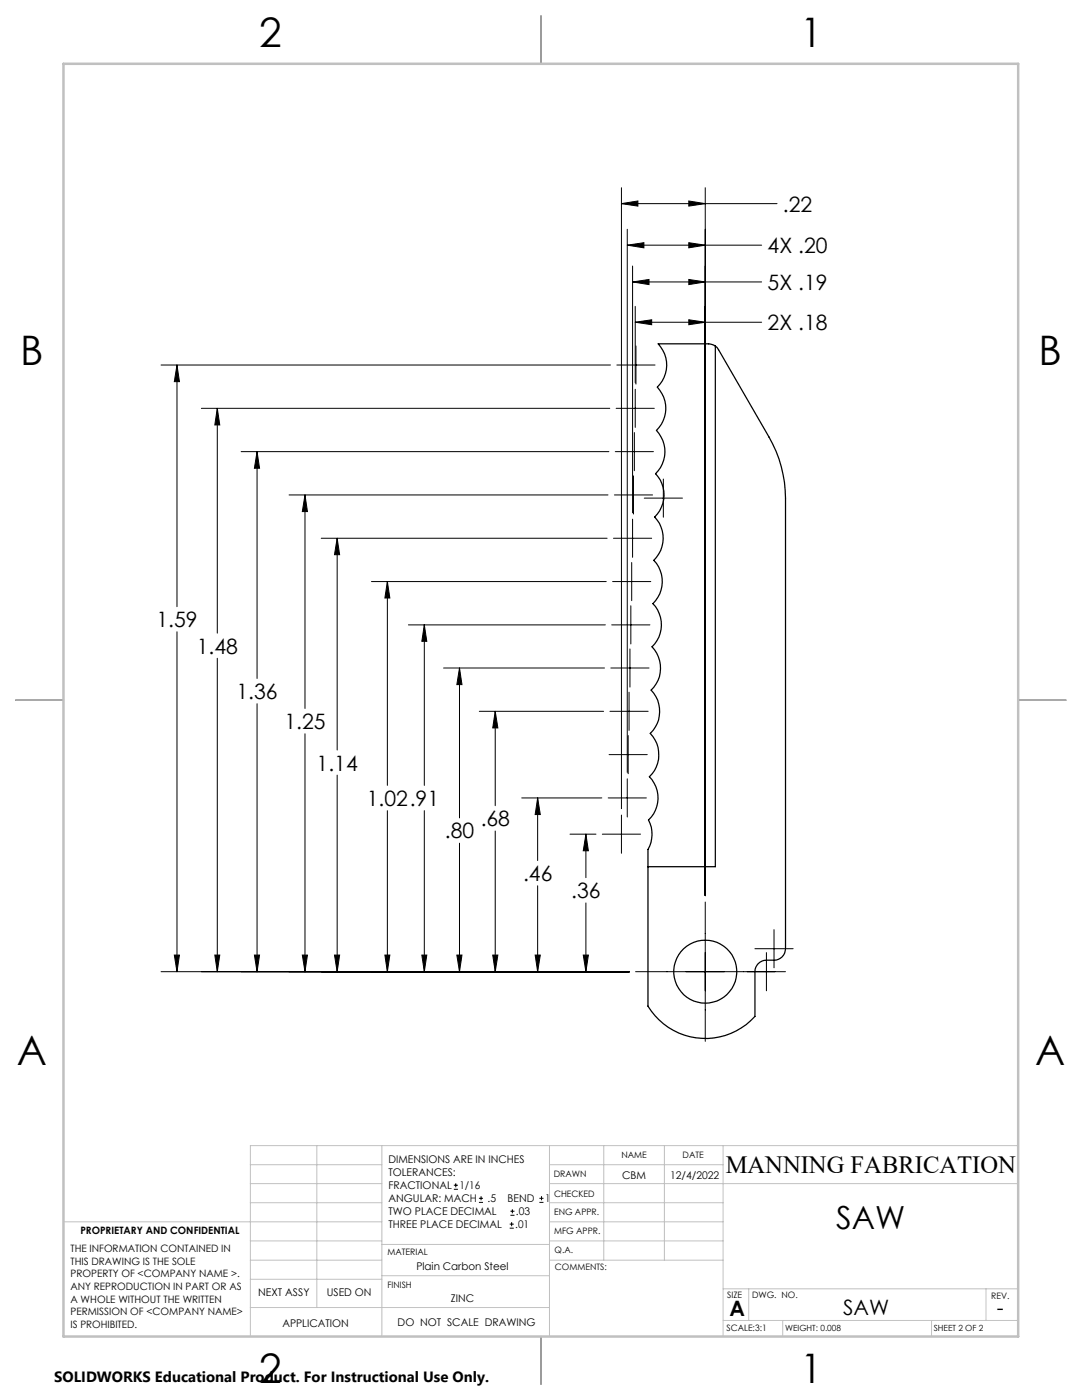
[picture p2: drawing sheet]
<svg xmlns="http://www.w3.org/2000/svg" width="216mm" height="279mm" viewBox="0 0 216 279" stroke-linecap="round" stroke-linejoin="round" font-family="sans-serif">
<g fill="none" stroke="#000" stroke-width=".25">
<path d="M108 3.2v9.5M131.3 68.6h10.1a2.34 2.34 0 0 1 2 1.2l10.1 17.4a24.7 24.7 0 0 1 3.2 12.2v89.9a2.29 2.29 0 0 1-2.3 2.3 3.5 3.5 0 0 0-3.1 .7 2.31 2.31 0 0 0-.7 1.6v8.9a13.4 13.4 0 0 1-21.3-2v-31.3a6.1 6.1 0 0 0 .1-5.8 6 6 0 0 0 .2-8.7 6.1 6.1 0 0 0 .2-8.6 6.1 6.1 0 0 0 .1-8.7 6.1 6.1 0 0 0 .2-8.6 6.1 6.1 0 0 0 .2-8.6 6.1 6.1 0 0 0 .2-8.7 6.1 6.1 0 0 0 .1-8.6 6.1 6.1 0 0 0 .2-8.7 6.1 6.1 0 0 0 .2-8.6 6.1 6.1 0 0 0 .2-8.6 6.1 6.1 0 0 0 .1-8.7zM142.7 69v104h-13.4M3.1 139.7h9.6M203.2 139.7h9.5M108 266.7v9.6"/>
<circle cx="140.7" cy="193.9" r="6.3"/>
</g>
<g fill="none" stroke="#000" stroke-width=".2">
<path d="M124 37.5v123.9M140.7 37.5v141.3M124 40.6h31M124 40.6l3.3-.5v1zM125.2 48.9l3.3-.5v1.1zM125.2 45.8v108.4M125.2 48.9h26.8M126.2 56.3l3.3-.5v1zM126.2 53.1v49.2M126.2 56.3h25.8M137.4 40.1l3.3 .5-3.3 .5zM137.4 48.4l3.3 .5-3.3 .6z"/>
<path d="M137.4 55.8l3.3 .5-3.3 .5zM32.1 72.8h89.7M35.3 72.8l.5 3.4h-1zM35.3 72.8v48.3M123.1 72.8h7.6M126.8 64.3l3.2-.5v1zM126.8 61.1v15.3M126.8 64.3h25.2M126.8 77.7v7.6M126.9 69v7.7M137.4 63.8l3.3 .5-3.3 .5zM40.2 81.5h81.5"/>
<path d="M43.4 81.5l.5 3.3h-1zM43.4 81.5v44.9M48.1 90.1h73.4M51.3 90.1l.5 3.4h-1zM51.3 90.1v45.3M57.7 98.8h63.6M60.9 98.8l.4 3.3h-1zM60.9 98.8v42.6M122.6 98.8h7.6M122.8 90.1h7.6M122.9 81.5h7.7M126.4 95v7.6"/>
<path d="M126.6 86.3v7.6M128.6 99.4h7.6M132.4 95.6v7.6M64.1 107.4h57M67.3 107.4v42.3M67.3 107.4l.5 3.3h-1.1zM74.1 116.1h46.9M77.3 116.1l.5 3.2h-1zM77.3 116.1v40.6M122.2 116.1h7.7M122.4 107.4h7.6M126 112.3v7.6"/>
<path d="M126.2 103.6v7.6M35.3 126.1v67.8M43.4 131.4v62.5M81.5 124.7h39.3M84.7 124.7v32M84.7 124.7l.5 3.3h-1zM88.5 133.3h32.1M91.7 133.3l.5 3.3h-1zM91.7 133.3v29.9M121.9 133.3h7.6M122.1 124.7h7.6M125.5 138.1v7.7"/>
<path d="M125.7 129.5v7.6M125.9 120.9v7.6M51.3 140.4v53.5M60.9 146.4v47.5M67.3 154.7v39.2M95.6 142h24.8M98.8 142v18.8M98.8 142l.5 3.3h-1zM104.1 159.2h16M107.3 159.2l.5 3.4h-1zM107.3 159.2v12.5M121.4 159.2h7.6"/>
<path d="M121.5 150.6h7.7M121.7 142h7.6M125.2 155.4v7.7M125.3 146.8v7.6M77.3 161.8v32.1M84.7 161.8v32.1M91.7 168.3v25.6M98.8 165.8v28.1M107.3 176.8v17.1M113.7 166.5h5.2M116.9 166.5l.5 3.3h-1zM116.9 166.5v8.7"/>
<path d="M120.2 166.5h7.6M124 162.7v7.6M32.1 193.9h93.5M34.8 190.6h1l-.5 3.3zM42.9 190.6h1l-.5 3.3zM50.8 190.6h1l-.5 3.3zM60.3 190.6h1l-.4 3.3zM66.7 190.6h1.1l-.5 3.3zM76.8 190.6h1l-.5 3.3zM84.2 190.6h1l-.5 3.3zM91.2 190.6h1l-.5 3.3zM98.3 190.6h1l-.5 3.3z"/>
<path d="M106.8 190.6h1l-.5 3.3zM116.4 190.6h1l-.5 3.3zM116.9 180.2v13.7M126.8 193.9h29.9M140.7 180v27.8M150.6 189.3h7.7M152.9 190.1v7.6M154.4 185.5v7.6M90.6 237.3h.8M90.6 236.5h.8M90.9 236.1v.9M95.6 240h.8"/>
<path d="M95.6 239.1h.8M96 238.7v.8M107.6 240h.8M107.6 239.1h.8M108.1 238.7v.8M101.7 245.1h.8M101.7 244.3h.8M101.8 242.5h.9M101.8 241.7h.9M102.1 243.9v.8M102.2 241.3v.8"/>
</g>
<g fill="none" stroke="#c0c0c0" stroke-width=".2">
<path d="M50 232.4h26.2M50 236.2h26.2M63.2 228.6v32.3M76.2 228.6v38.1M109.6 228.6v38.1M109.6 232.4h34.7M109.6 236.2h93.6M120.5 228.6v22.9M132.6 228.6v22.9M144.3 228.6v38.1M203.2 228.6h-153.2v38.1M12.7 243.8h63.5"/>
<path d="M50 251.5h26.2M50 240h26.2M50 247.7h26.2M50 255.3h26.2M76.2 254.6h33.4M76.2 248.4h33.4M109.6 251.5h34.7M109.6 243.8h34.7M109.6 240h34.7M109.6 247.7h34.7M144.3 257.2h58.9M149.4 257.2v6.3"/>
<path d="M196.7 257.2v6.3M50 260.9h59.6M144.3 263.5h58.9M156.2 263.5v3.2M185.9 263.5v3.2"/>
</g>
<path d="M108 3.2v9.5M3.1 139.7h9.6M203.2 139.7h9.5M108 266.7v9.6" fill="none" stroke="#c0c0c0" stroke-width=".25"/>
<path d="M12.7 12.7h190.5v254h-190.5z" fill="none" stroke="#c0c0c0" stroke-width=".5"/>
<path d="M116.4 190.6h1l-.5 3.3zM116.9 166.5l.5 3.3h-1zM106.8 190.6h1l-.5 3.3zM107.3 159.2l.5 3.4h-1zM98.3 190.6h1l-.5 3.3zM98.8 142l.5 3.3h-1zM91.7 133.3l.5 3.3h-1zM91.2 190.6h1l-.5 3.3zM84.7 124.7l.5 3.3h-1zM84.2 190.6h1l-.5 3.3zM77.3 116.1l.5 3.2h-1zM76.8 190.6h1l-.5 3.3zM67.3 107.4l.5 3.3h-1.1zM66.7 190.6h1.1l-.5 3.3zM60.9 98.8l.4 3.3h-1zM60.3 190.6h1l-.4 3.3zM51.3 90.1l.5 3.4h-1zM50.8 190.6h1l-.5 3.3zM43.4 81.5l.5 3.3h-1zM42.9 190.6h1l-.5 3.3zM35.3 72.8l.5 3.4h-1zM34.8 190.6h1l-.5 3.3zM137.4 40.1l3.3 .5-3.3 .5zM124 40.6l3.3-.5v1zM137.4 48.4l3.3 .5-3.3 .6zM125.2 48.9l3.3-.5v1.1zM126.2 56.3l3.3-.5v1zM137.4 55.8l3.3 .5-3.3 .5zM126.8 64.3l3.2-.5v1zM137.4 63.8l3.3 .5-3.3 .5z" fill="#000"/>
<g font-size="8.1">
<text x="51.7" y="9.3">2</text>
<text x="159.7" y="9.3">1</text>
<text x="4" y="72.8">B</text>
<text x="207.2" y="72.8">B</text>
<text x="3.3" y="212.5">A</text>
<text x="206.5" y="212.5">A</text>
<text x="51.7" y="276">2</text>
<text x="159.7" y="276">1</text>
</g>
<text font-size="6.3" x="166.9" y="245.4">SAW</text>
<text font-size="4.9" x="144.8" y="234">MANNING FABRICATION</text>
<g font-size="4.2">
<text x="156.2" y="42.2">.22</text>
<text x="153.2" y="50.5">4X .20</text>
<text x="153.2" y="57.9">5X .19</text>
<text x="153.2" y="65.9">2X .18</text>
<text x="31.2" y="125.2">1.59</text>
<text x="39.3" y="130.5">1.48</text>
<text x="47.2" y="139.5">1.36</text>
<text x="56.8" y="145.5">1.25</text>
<text x="63.2" y="153.8">1.14</text>
<text x="73.2" y="160.9">1.02.91</text>
<text x="88.8" y="167.3">.80</text>
<text x="95.9" y="164.9">.68</text>
<text x="104.4" y="175.8">.46</text>
<text x="114" y="179.3">.36</text>
<text x="145.6" y="262.7">A</text>
<text x="168.2" y="262.4">SAW</text>
<text x="198.9" y="262.4">-</text>
</g>
<text font-size="3" x="10.8" y="275.7">SOLIDWORKS Educational Product. For Instructional Use Only.</text>
<g font-size="2.1">
<text x="77.5" y="232.2">DIMENSIONS ARE IN INCHES</text>
<text x="77.5" y="239.9">ANGULAR: MACH</text>
<text x="77.5" y="234.7">TOLERANCES:</text>
<text x="77.5" y="237.3">FRACTIONAL</text>
<text x="91.7" y="237.3">1/16</text>
<text x="97.3" y="239.9">.5</text>
<text x="101.3" y="239.9">BEND</text>
<text x="108.8" y="239.9">1</text>
<text x="124.1" y="235.2">CBM</text>
<text x="133.7" y="235.2">12/4/2022</text>
<text x="77.5" y="245.1">THREE PLACE DECIMAL</text>
<text x="77.5" y="242.5">TWO PLACE DECIMAL</text>
<text x="102.8" y="245.1">.01</text>
<text x="102.9" y="242.5">.03</text>
<text x="83.1" y="253.4">Plain Carbon Steel</text>
<text x="51.5" y="258.7">NEXT ASSY</text>
<text x="65.2" y="258.6">USED ON</text>
<text x="90" y="259.8">ZINC</text>
<text x="56.3" y="264.8">APPLICATION</text>
<text x="79.3" y="264.6">DO NOT SCALE DRAWING</text>
</g>
<g font-size="2">
<text x="14.1" y="249.9">THE INFORMATION CONTAINED IN</text>
<text x="16" y="246.3">PROPRIETARY AND CONFIDENTIAL</text>
<text x="14.1" y="252.4">THIS DRAWING IS THE SOLE</text>
<text x="14.1" y="254.9">PROPERTY OF &lt;COMPANY NAME &gt;.</text>
<text x="14.1" y="257.4">ANY REPRODUCTION IN PART OR AS</text>
<text x="14.1" y="260">A WHOLE WITHOUT THE WRITTEN</text>
<text x="14.1" y="262.5">PERMISSION OF &lt;COMPANY NAME&gt;</text>
<text x="14.1" y="265">IS PROHIBITED.</text>
</g>
<g font-size="1.8">
<text x="124" y="231.1">NAME</text>
<text x="136.2" y="231.1">DATE</text>
<text x="110.5" y="234.8">DRAWN</text>
<text x="110.5" y="238.9">CHECKED</text>
<text x="110.6" y="242.5">ENG APPR.</text>
<text x="77.3" y="250.5">MATERIAL</text>
<text x="110.6" y="246.3">MFG APPR.</text>
<text x="110.7" y="250">Q.A.</text>
<text x="77.3" y="257">FINISH</text>
<text x="110.7" y="253.5">COMMENTS:</text>
<text x="145.1" y="259">SIZE</text>
<text x="150.1" y="259.1">DWG. NO.</text>
<text x="197.8" y="259.2">REV.</text>
<text x="145" y="265.7">SCALE:3:1</text>
</g>
<g font-size="1.7">
<text x="156.7" y="265.7">WEIGHT: 0.008</text>
<text x="186.3" y="265.7">SHEET 2 OF 2</text>
</g>
</svg>
